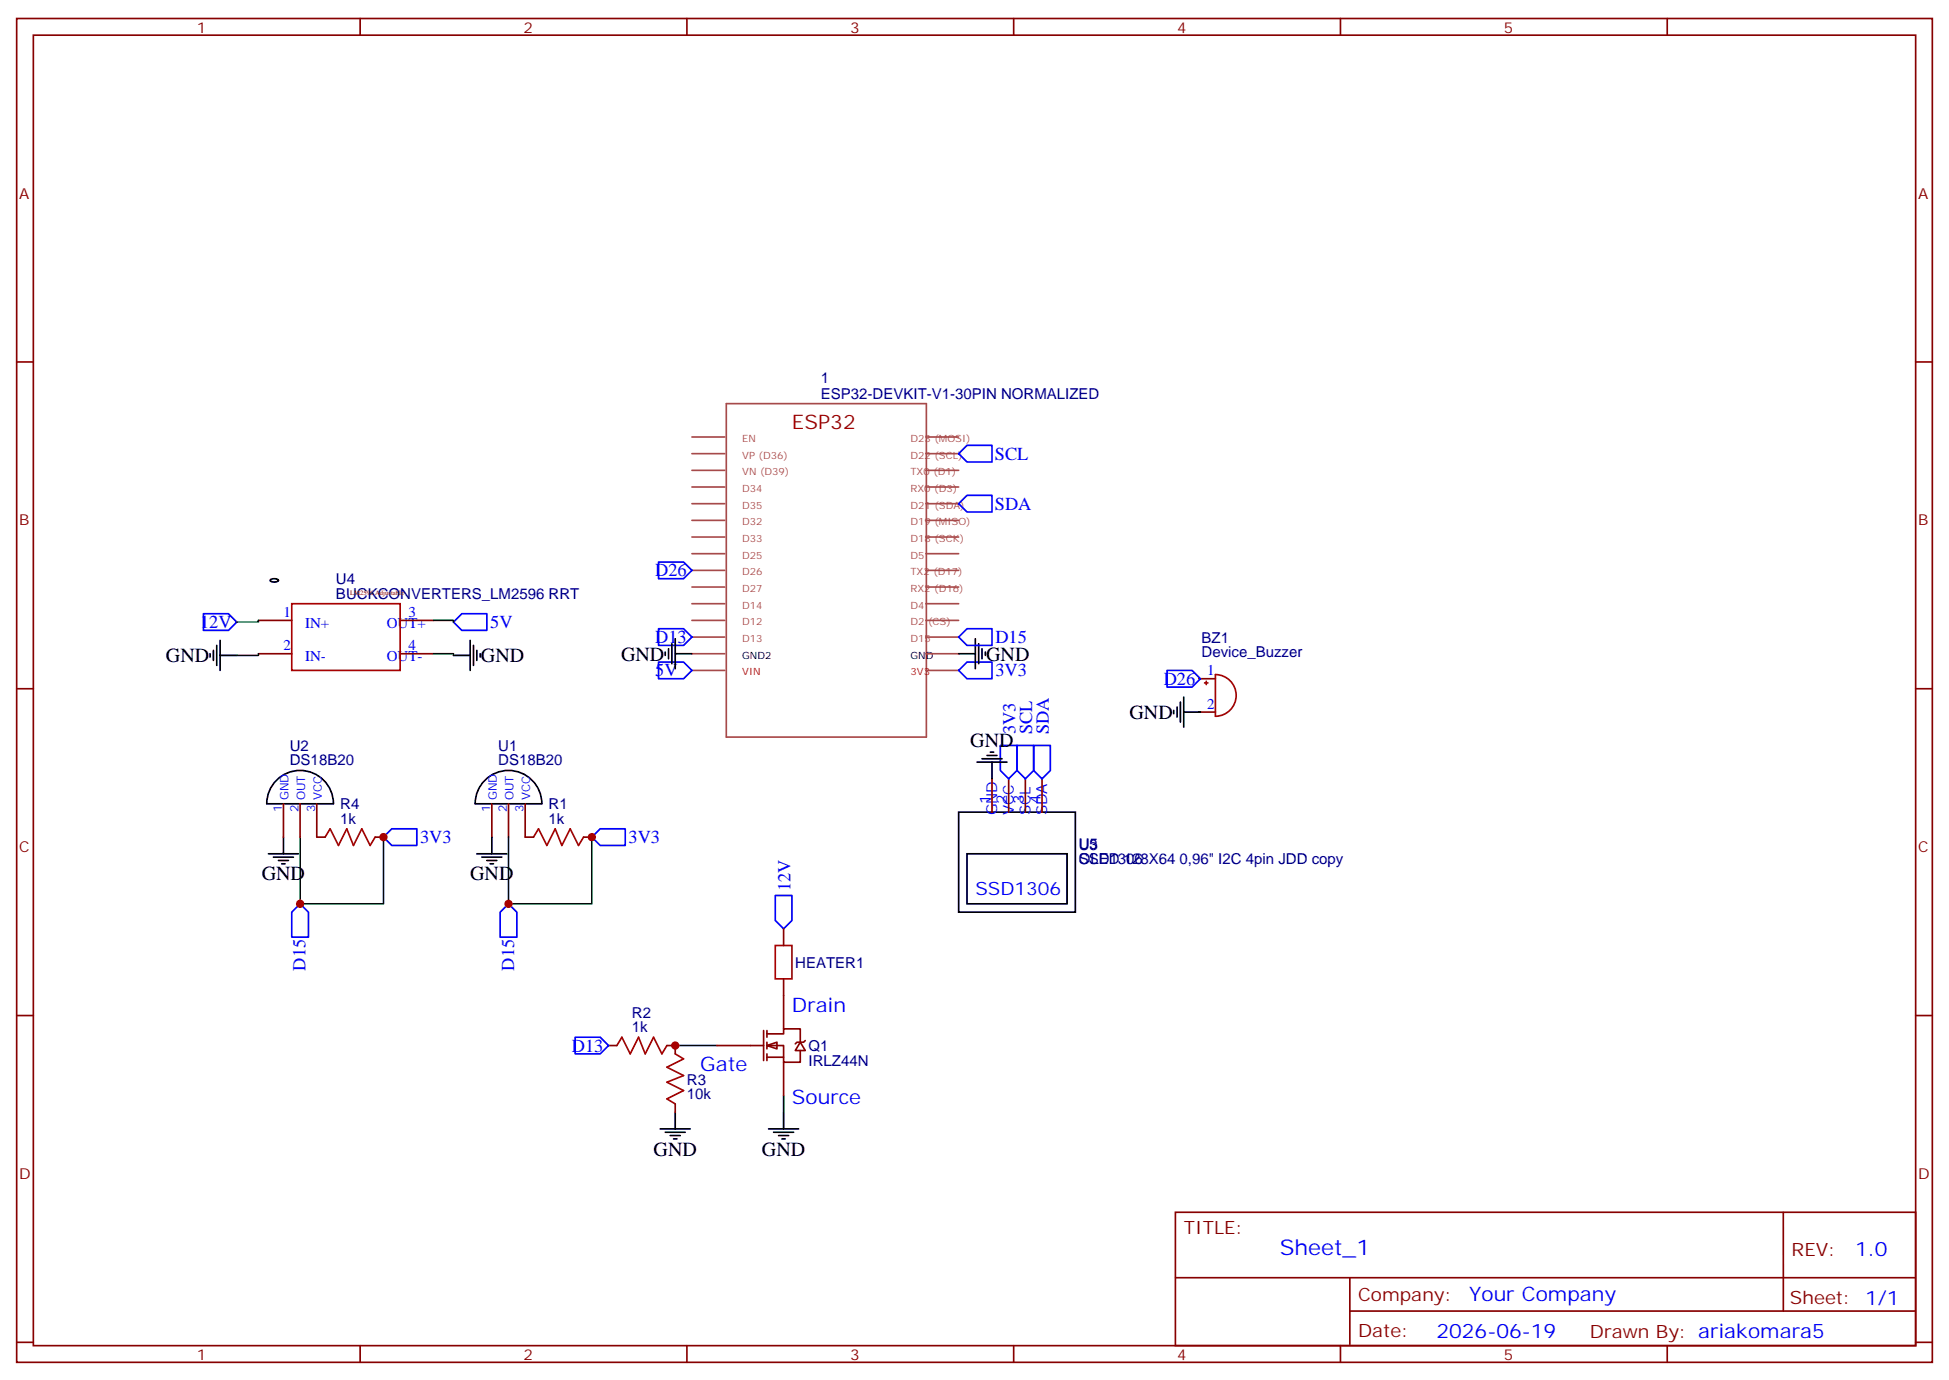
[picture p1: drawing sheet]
<svg xmlns="http://www.w3.org/2000/svg" width="412mm" height="292mm" viewBox="0 0 412 292" stroke-linecap="round" stroke-linejoin="round" font-family="sans-serif">
<g fill="none" stroke="#870000" stroke-width=".35">
<path d="M3.5 3.9h405.4v284.4h-405.4zM7.1 7.4h398.2v277.3h-398.2zM76.2 3.9v3.5M145.3 3.9v3.5M214.5 3.9v3.5M283.6 3.9v3.5M352.8 3.9v3.5M3.5 76.6h3.6M405.3 76.6h3.6M3.5 145.7h3.6M405.3 145.7h3.6M165.8 196.5v3.6"/>
<path d="M3.5 214.9h3.6M165.8 207.1v3.5M405.3 214.9h3.6M128.8 221.2h1.7M141.1 221.2h1.8v1.8M142.9 233.6v1.7M248.7 256.5h156.6v28.2h-156.6zM377.3 256.5v20.9M248.7 270.4h156.5M285.6 277.4h119.6M285.6 270.4v14.1M3.5 284h3.6"/>
<path d="M76.2 284.7v3.6M145.3 284.7v3.6M214.5 284.7v3.6M283.6 284.7v3.6M352.8 284.7v3.6M405.3 284h3.6"/>
</g>
<g fill="none" stroke="#a64a4a" stroke-width=".35">
<path d="M146.4 99.5h6.9M146.4 96h6.9M146.4 92.5h6.9M153.7 85.4h42.3v70.6h-42.3zM195.9 99.5h6.9M195.9 96h6.9M195.9 92.5h6.9M146.4 117.2h6.9M146.4 113.6h6.9M146.4 110.1h6.9M146.4 106.6h6.9M146.4 103h6.9"/>
<path d="M195.9 117.2h6.9M195.9 113.6h6.9M195.9 110.1h6.9M195.9 106.6h6.9M195.9 103h6.9M146.4 138.3h6.9M146.4 134.8h6.9M146.4 131.3h6.9M146.4 127.7h6.9M146.4 124.2h6.9M146.4 120.7h6.9M195.9 138.3h6.9"/>
<path d="M195.9 134.8h6.9M195.9 131.3h6.9M195.9 127.7h6.9M195.9 124.2h6.9M195.9 120.7h6.9M146.4 141.9h6.9M195.9 141.9h6.9"/>
</g>
<path d="M164 189.5h3.6v5.3l-1.8 1.7-1.8-1.7z" fill="none" stroke="#00f" stroke-width=".35"/>
<path d="M164 200.1h3.6v7h-3.6zM130.5 221.2l1.1-1.7 1.7 3.5 1.8-3.5 1.4 3.5 1.8-3.5 1.8 3.5 1-1.8M142.9 223l1.7 1-3.5 1.8 3.5 1.8-3.5 1.4 3.5 1.8-3.5 1.7 1.8 1.1" fill="none" stroke="#a10000" stroke-width=".35"/>
<path d="M142.9 221.2h8.8M165.8 231.8v3.5" fill="none" stroke="#008700" stroke-width=".35"/>
<path d="M139.7 238.9h6.3M140.8 239.6h4.2M142.9 235.3v3.6M162.6 238.9h6.4M163.7 239.6h4.2M165.8 235.3v3.6M141.8 240.3h2.1M142.5 241h.7M164.7 240.3h2.2M165.5 241h.7" fill="none" stroke="#000" stroke-width=".35"/>
<g fill="#fff" stroke="#870000" stroke-width=".35">
<path d="M162.3 221.2l2.1-.7v1.4z"/>
<path d="M169.3 220.5l1.1 1.8h-2.1z"/>
</g>
<g fill="none" stroke="#870000" stroke-width=".35">
<path d="M54.7 131.3h7M54.7 138.3h7M84.7 131.3h7M84.7 138.3h7M253.6 143.6h3.6M253.6 150.7h3.6M60 170.1v7M63.5 170.1v7M67 170.1v7h1.8M79.4 177.1h1.7M104.1 170.1v7M107.6 170.1v7"/>
<path d="M111.1 170.1v7h1.8M123.5 177.1h1.7M209.9 164.8v7M213.4 164.8v7M217 164.8v7M220.5 164.8v7M161.6 218.1v6.3M162.3 218.8h3.5v-1.1h3.5v2.8M162.3 218.1v1.4M165.8 210.6v7.1M151.7 221.2h9.9M162.3 221.2h3.5v3.6h3.5v-2.5"/>
<path d="M162.3 223.7h3.5M162.3 220.5v1.4M162.3 223v1.4M165.8 224.8v7M170.4 220.2l-.4 .3h-1.4l-.3 .4"/>
</g>
<g fill="none" stroke="#00f" stroke-width=".35">
<path d="M202.8 96l1.8-1.8h5.3v3.6h-5.3zM139.3 118.9h5.3l1.8 1.8-1.8 1.7h-5.3zM202.8 106.6l1.8-1.8h5.3v3.5h-5.3zM43 129.9h5.3l1.8 1.7-1.8 1.8h-5.3zM96 131.6l1.7-1.7h5.3v3.5h-5.3zM139.3 133h5.3l1.8 1.8-1.8 1.8h-5.3zM202.8 134.8l1.8-1.8h5.3v3.6h-5.3zM139.3 140.1h5.3l1.8 1.8-1.8 1.7h-5.3zM202.8 141.9l1.8-1.8h5.3v3.5h-5.3zM211.7 157.7h3.5v5.3l-1.8 1.8-1.7-1.8zM215.2 157.7h3.5v5.3l-1.7 1.8-1.8-1.8zM218.7 157.7h3.5v5.3l-1.7 1.8-1.8-1.8z"/>
<path d="M246.9 141.9h5.3l1.8 1.7-1.8 1.8h-5.3zM81.1 177.1l1.8-1.7h5.3v3.5h-5.3zM125.2 177.1l1.8-1.7h5.3v3.5h-5.3zM61.7 193l1.8-1.8 1.8 1.8v5.3h-3.6zM105.8 193l1.8-1.8 1.8 1.8v5.3h-3.6zM121.7 219.5h5.3l1.8 1.7-1.8 1.8h-5.3z"/>
</g>
<g fill="none" stroke="#000" stroke-width=".35">
<path d="M44.4 138.3v.7M45.2 137.6v2.1M45.9 136.6v4.2M46.6 138.7h3.5M46.6 135.5v6.4M57.2 122.7l.8-.3 .7 .2 .2 .2a1.28 1.28 0 0 1-1.8 0zM96 138.7h3.5M99.5 135.5v6.4M100.2 136.6v4.2M100.9 137.6v2.1M101.6 138.3v.7M140.8 138v.7"/>
<path d="M141.5 137.3v2.1M142.2 136.2v4.2M142.9 138.3h3.5M142.9 135.1v6.4M202.8 138.3h3.6M206.4 135.1v6.4M207.1 136.2v4.2M207.8 137.3v2.1M208.5 138v.7M208.8 159.8h2.2M209.5 159.1h.8M248.4 150.3v.7"/>
<path d="M249.1 149.6v2.1M249.8 148.6v4.2M250.5 150.7h3.5M250.5 147.5v6.3M58.9 164.7a7.1 7.1 0 0 1 7.5-1 7.1 7.1 0 0 1 4.2 6.4h-14.2a7 7 0 0 1 2.5-5.4zM60 177.1v3.6M102.3 165.4a7.1 7.1 0 0 1 7.8-1.9 7.1 7.1 0 0 1 4.6 6.6h-14.2a7 7 0 0 1 1.8-4.7zM104.1 177.1v3.6M202.8 171.8h24.7v21.2h-24.7zM206.7 161.3h6.4M207.8 160.5h4.2M209.9 161.3v3.5"/>
<path d="M56.8 180.7h6.3M57.9 181.4h4.2M58.9 182.1h2.1M59.6 182.8h.7M100.9 180.7h6.3M102 181.4h4.2M103 182.1h2.1M103.7 182.8h.7M204.6 180.7h21.2v10.5h-21.2z"/>
</g>
<path d="M61.7 127.7h23v14.2h-23zM254.9 144.5h.7M255.2 144.1v.8M257.2 142.7a4.4 4.4 0 0 1 4.4 4.4 4.4 4.4 0 0 1-4.4 4.5zM68.8 177.1l1-1.7 1.8 3.5 1.8-3.5 1.4 3.5 1.8-3.5 1.7 3.5 1.1-1.8M112.9 177.1l1-1.7 1.8 3.5 1.8-3.5 1.4 3.5 1.7-3.5 1.8 3.5 1.1-1.8" fill="none" stroke="#a10000" stroke-width=".35"/>
<path d="M54.7 138.3v.4h-4.6M54.7 131.3v.3h-4.6M91.7 131.3h4.3v.3M91.7 138.3h4.3v.4M63.5 177.1v14.1h17.6v-14.1M107.6 177.1v14.1h17.6v-14.1" fill="none" stroke="#008700" stroke-width=".35"/>
<g fill="#c00">
<circle cx="142.9" cy="221.2" r=".88"/>
<circle cx="125.2" cy="177.1" r=".88"/>
<circle cx="107.6" cy="191.2" r=".88"/>
<circle cx="63.5" cy="191.2" r=".88"/>
<circle cx="81.1" cy="177.1" r=".88"/>
</g>
<text font-size="4.6" fill="#00f" x="270.8" y="265.5">Sheet_1</text>
<text font-size="4.2" fill="#900" x="167.6" y="90.7">ESP32</text>
<g font-size="4.2">
<text x="35.1" y="140.1">GND</text>
<text x="101.8" y="140.1">GND</text>
<text x="131.4" y="139.8">GND</text>
<text x="208.7" y="139.8">GND</text>
<text x="239" y="152.1">GND</text>
<text x="205.3" y="158.1">GND</text>
<text x="55.4" y="186.3">GND</text>
<text x="99.5" y="186.3">GND</text>
<text x="138.3" y="244.5">GND</text>
<text x="161.2" y="244.5">GND</text>
</g>
<g font-size="4.2" fill="#00f">
<text x="167.6" y="214.2">Drain</text>
<text x="148.2" y="226.5">Gate</text>
<text x="167.6" y="233.6">Source</text>
<text x="392.5" y="265.8">1.0</text>
<text x="310.9" y="275.3">Your Company</text>
<text x="304" y="283.1">2026-06-19</text>
</g>
<g font-size="3.9" fill="#00f">
<text x="210.5" y="97.3">SCL</text>
<text x="210.5" y="107.8">SDA</text>
<text x="138.6" y="122">D26</text>
<text x="42.3" y="132.9">12V</text>
<text x="103.7" y="132.9">5V</text>
<text x="138.6" y="136.1">D13</text>
<text x="210.6" y="136.1">D15</text>
<text x="138.6" y="143.1">5V</text>
<text x="210.6" y="143.1">3V3</text>
<text x="246.2" y="144.9">D26</text>
<text x="214.9" y="155.3" transform="rotate(-90 214.9 155.3)">3V3</text>
<text x="218.4" y="155.3" transform="rotate(-90 218.4 155.3)">SCL</text>
<text x="221.9" y="155.3" transform="rotate(-90 221.9 155.3)">SDA</text>
<text x="88.9" y="178.4">3V3</text>
<text x="133" y="178.4">3V3</text>
<text x="167.3" y="188.6" transform="rotate(-90 167.3 188.6)">12V</text>
<text x="206.4" y="189.5">SSD1306</text>
<text x="64.7" y="205.4" transform="rotate(-90 64.7 205.4)">D15</text>
<text x="108.8" y="205.4" transform="rotate(-90 108.8 205.4)">D15</text>
<text x="121" y="222.5">D13</text>
</g>
<g font-size="3.9" fill="#800">
<text x="250.5" y="261.1">TITLE:</text>
<text x="379.1" y="265.8">REV:</text>
<text x="287.4" y="275.3">Company:</text>
<text x="378.7" y="275.9">Sheet: 1/1</text>
<text x="287.4" y="283">Date:</text>
<text x="336.4" y="283.1">Drawn By: ariakomara5</text>
</g>
<g font-size="3.2" fill="#800">
<text x="41.6" y="6.9">1</text>
<text x="110.8" y="6.9">2</text>
<text x="179.9" y="6.9">3</text>
<text x="249.1" y="6.9">4</text>
<text x="318.2" y="6.9">5</text>
<text x="4.1" y="42">A</text>
<text x="405.9" y="42">A</text>
<text x="4.1" y="111.2">B</text>
<text x="405.9" y="111.2">B</text>
<text x="4.1" y="180.3">C</text>
<text x="405.9" y="180.3">C</text>
<text x="4.1" y="249.4">D</text>
<text x="405.9" y="249.4">D</text>
<text x="41.6" y="287.7">1</text>
<text x="110.8" y="287.7">2</text>
<text x="179.9" y="287.7">3</text>
<text x="249.1" y="287.7">4</text>
<text x="318.2" y="287.7">5</text>
</g>
<g font-size="3.2" fill="#000080">
<text x="173.7" y="81.1">1</text>
<text x="173.7" y="84.3">ESP32-DEVKIT-V1-30PIN NORMALIZED</text>
<text x="71.1" y="123.5">U4</text>
<text x="71.1" y="126.7">BUCKCONVERTERS_LM2596 RRT</text>
<text x="254.2" y="136">BZ1</text>
<text x="254.2" y="139">Device_Buzzer</text>
<text x="61.3" y="162">DS18B20</text>
<text x="61.3" y="158.9">U2</text>
<text x="105.4" y="162">DS18B20</text>
<text x="105.4" y="158.9">U1</text>
<text x="72" y="171.2">R4</text>
<text x="116.1" y="171.2">R1</text>
<text x="72" y="174.3">1k</text>
<text x="116.1" y="174.3">1k</text>
<text x="228.2" y="179.8">U3</text>
<text x="228.2" y="179.7">U5</text>
<text x="228.2" y="182.8">SSD1306</text>
<text x="228.2" y="182.9">OLED 128X64 0,96&quot; I2C 4pin JDD copy</text>
<text x="168.3" y="204.8">HEATER1</text>
<text x="133.7" y="215.3">R2</text>
<text x="133.7" y="218.4">1k</text>
<text x="171.1" y="225.5">IRLZ44N</text>
<text x="171.1" y="222.4">Q1</text>
<text x="145.3" y="232.6">10k</text>
<text x="145.3" y="229.5">R3</text>
</g>
<g font-size="3.2" fill="#00f">
<text x="60" y="130.6">1</text>
<text x="86.4" y="130.6">3</text>
<text x="60" y="137.6">2</text>
<text x="64.6" y="132.9">IN+</text>
<text x="81.8" y="132.9">OUT+</text>
<text x="86.4" y="137.6">4</text>
<text x="64.6" y="139.9">IN-</text>
<text x="81.8" y="139.9">OUT-</text>
<text x="255.4" y="142.9">1</text>
<text x="255.4" y="150">2</text>
<text x="209.5" y="170.1" transform="rotate(-90 209.5 170.1)">1</text>
<text x="211" y="172.5" transform="rotate(-90 211 172.5)">GND</text>
<text x="213.1" y="170.1" transform="rotate(-90 213.1 170.1)">2</text>
<text x="214.5" y="172.5" transform="rotate(-90 214.5 172.5)">VCC</text>
<text x="216.6" y="170.1" transform="rotate(-90 216.6 170.1)">3</text>
<text x="218" y="172.5" transform="rotate(-90 218 172.5)">SCL</text>
<text x="220.1" y="170.1" transform="rotate(-90 220.1 170.1)">4</text>
<text x="221.5" y="172.5" transform="rotate(-90 221.5 172.5)">SDA</text>
</g>
<g font-size="2.5" fill="#00f">
<text x="59.6" y="171.8" transform="rotate(-90 59.6 171.8)">1</text>
<text x="61" y="169.4" transform="rotate(-90 61 169.4)">GND</text>
<text x="63.1" y="171.8" transform="rotate(-90 63.1 171.8)">2</text>
<text x="64.6" y="169.4" transform="rotate(-90 64.6 169.4)">OUT</text>
<text x="66.7" y="171.8" transform="rotate(-90 66.7 171.8)">3</text>
<text x="68.1" y="169.4" transform="rotate(-90 68.1 169.4)">VCC</text>
<text x="103.7" y="171.8" transform="rotate(-90 103.7 171.8)">1</text>
<text x="105.1" y="169.4" transform="rotate(-90 105.1 169.4)">GND</text>
<text x="107.2" y="171.8" transform="rotate(-90 107.2 171.8)">2</text>
<text x="108.7" y="169.4" transform="rotate(-90 108.7 169.4)">OUT</text>
<text x="110.8" y="171.8" transform="rotate(-90 110.8 171.8)">3</text>
<text x="112.2" y="169.4" transform="rotate(-90 112.2 169.4)">VCC</text>
</g>
<g font-size="2.1" fill="#a54b4b">
<text x="157" y="93.5">EN</text>
<text x="192.7" y="93.5">D23 (MOSI)</text>
<text x="157" y="100.6">VN (D39)</text>
<text x="157" y="97">VP (D36)</text>
<text x="192.7" y="100.6">TX0 (D1)</text>
<text x="192.7" y="97">D22 (SCL)</text>
<text x="157" y="107.6">D35</text>
<text x="157" y="104.1">D34</text>
<text x="192.7" y="107.6">D21 (SDA)</text>
<text x="192.7" y="104.1">RX0 (D3)</text>
<text x="157" y="111.1">D32</text>
<text x="192.7" y="111.1">D19 (MISO)</text>
<text x="157" y="118.2">D25</text>
<text x="157" y="114.7">D33</text>
<text x="192.7" y="118.2">D5</text>
<text x="192.7" y="114.7">D18 (SCK)</text>
<text x="157" y="125.3">D27</text>
<text x="157" y="121.7">D26</text>
<text x="192.7" y="125.3">RX2 (D16)</text>
<text x="192.7" y="121.7">TX2 (D17)</text>
<text x="157" y="128.8">D14</text>
<text x="192.7" y="128.8">D4</text>
<text x="157" y="135.8">D13</text>
<text x="157" y="132.3">D12</text>
<text x="192.7" y="135.8">D15</text>
<text x="192.7" y="132.3">D2 (CS)</text>
</g>
<g font-size="2.1" fill="#f00">
<text x="157" y="142.9">VIN</text>
<text x="192.7" y="142.9">3V3</text>
</g>
<g font-size="2.1">
<text x="157" y="139.4">GND2</text>
<text x="192.7" y="139.4">GND</text>
</g>
<text font-size="1.4" fill="#840000" x="74.1" y="126">LM2596 Adjustable</text>
</svg>
